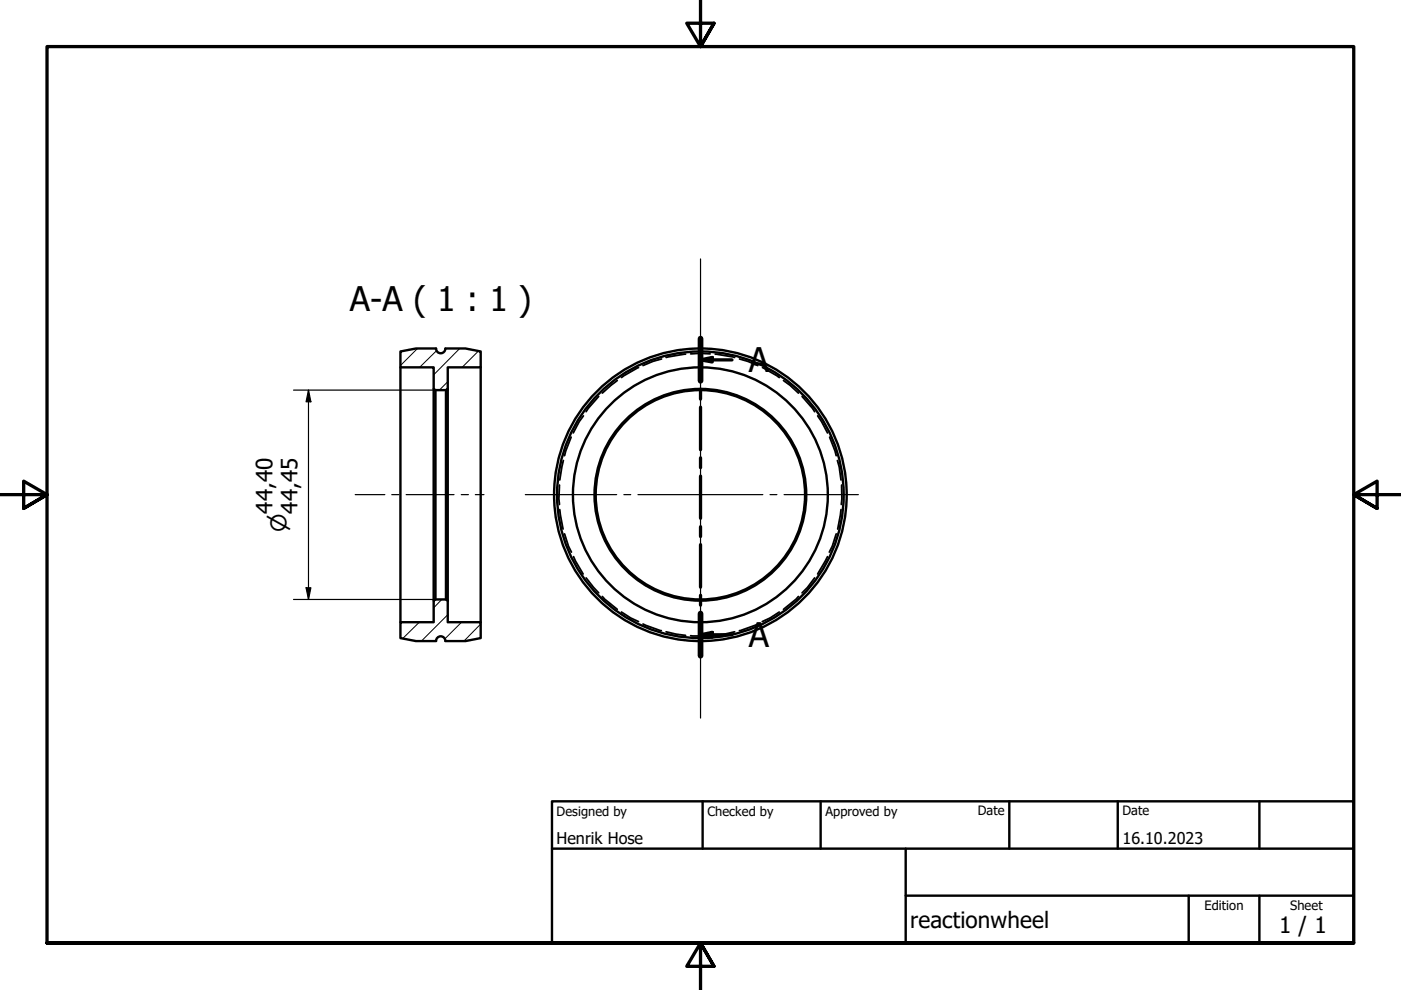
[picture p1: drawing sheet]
<svg xmlns="http://www.w3.org/2000/svg" width="297mm" height="210mm" viewBox="0 0 297 210" stroke-linecap="round" stroke-linejoin="round" font-family="sans-serif">
<!-- layer: Hatch (ISO) -->
<path d="M88.5 73.9l-3.6 3.6M92.6 74.3l-3.6 3.6M97.5 73.9l-5.6 5.6M101.4 74.5l-3.4 3.4M94.9 80.9l-1.7 1.8M88.9 131.9l-3.5 3.5M93.7 127.1l-1.8 1.8M94.9 130.3l-5.6 5.6M97.9 131.9l-3.6 3.6M101.9 132.3l-3.5 3.6" fill="none" stroke="#000" stroke-width=".21"/>
<!-- layer: Hidden (ISO) -->
<g fill="none" stroke="#000" stroke-width=".38">
<path d="M135.4 77.9l-3.6 2.1M140.3 76.1l-1.9 .5-2.1 .9M145.4 75.1l-4.2 .7M146.4 75l2.1-.1 2.1 .1M151.6 75.1l4.2 .7M156.8 76.1l1.8 .5 2.1 .9M161.7 77.9l3.5 2.1M119.4 97.6l-.7 4.2M121.1 92.7l-1.4 3.9M123.7 88.2l-.9 1.2-1.3 2.4M126.9 84l-2.6 3.3M130.9 80.7l-3.2 2.6"/>
<path d="M166.1 80.7l1.4 1 1.8 1.6M170.1 84l2.6 3.3M173.4 88.2l.8 1.2 1.3 2.4M175.9 92.7l1.4 3.9M177.5 97.6l.4 1.4 .4 2.8M118.6 102.8l-.1 3 .1 1.2M118.7 108l.7 4.2M119.7 113.2l.8 2.6 .7 1.3M121.6 118l2 3.7M175.5 118l-2.1 3.7M177.3 113.2l-.8 2.6-.7 1.3M178.3 108l-.7 4.2"/>
<path d="M178.4 102.8l.1 3-.1 1.2M124.3 122.5l2.6 3.2M127.7 126.5l3.2 2.7M131.8 129.8l1.9 1.2 1.7 .8M136.3 132.3l3.9 1.4M141.2 134l2.2 .5 2 .2M146.4 134.8h4.2M155.8 134l-2.2 .5-2 .2M160.7 132.3l-3.9 1.4M165.2 129.8l-1.9 1.2-1.7 .8M169.3 126.5l-3.2 2.7M172.7 122.5l-1.5 2.1-1.1 1.1"/>
</g>
<!-- layer: Visible (ISO) -->
<g fill="none" stroke="#000" stroke-width=".51">
<path d="M84.9 77.9v54M92.5 73.9h-4.3l-3.3 .6v3.4h7v4.6l.4 .2h2.3M92.5 73.9a.98 .98 0 0 0 .9 1 .98 .98 0 0 0 1-1M94.4 73.9h4.3l3.2 .6v3.4h-7v4.6l-.3 .2M101.9 77.9v54M91.9 82.5v44.9M92.3 82.7v44.4M94.6 82.7v44.4M94.9 82.5v44.9M84.9 131.9h7v-4.5l.4-.3h2.3l.3 .3v4.5h7v3.4l-3.2 .6h-4.3a.98 .98 0 0 0-1-1 .98 .98 0 0 0-.9 1h-4.3l-3.3-.6z"/>
<circle cx="148.5" cy="104.9" r="22.4"/>
<circle cx="148.5" cy="104.9" r="22.2"/>
<circle cx="148.5" cy="104.9" r="27"/>
<circle cx="148.5" cy="104.9" r="30.4"/>
<circle cx="148.5" cy="104.9" r="31"/>
</g>
<!-- layer: Section Line (ISO) -->
<g fill="none" stroke="#000" stroke-width=".7">
<path d="M148.5 76.3l2.5-.5v.9zM148.5 71.8v8.9M148.5 76.3h6.7M148.5 82.5v2.1M148.5 86.3v9M148.5 97.1v2.1M148.5 100.9v9M148.5 111.7v2.1M148.5 115.5v9M148.5 134.6l2.5-.5v1zM148.5 126.2v2.1M148.5 130.1v8.9"/>
<path d="M148.5 134.6h6.7"/>
</g>
<path d="M148.5 71.8v8.9M148.5 130.1v8.9" fill="none" stroke="#000" stroke-width="1.2"/>
<path d="M148.5 76.3l2.5-.5v.9zM148.5 134.6l2.5-.5v1z" fill="#000"/>
<!-- layer: Border (ISO) -->
<path d="M148.5 -.1v10l-2.9-5h5.8l-2.9 5 2.9-5M0 104.9h10l-5-2.9v5.8l5-2.9-5 2.9M297 104.9h-10l5-2.9v5.8l-5-2.9 5 2.9M10 199.9v-190h277v190h-277h277M151.4 204.9l-2.9-5 2.9 5h-5.8l2.9-5v10" fill="none" stroke="#000" stroke-width=".7"/>
<!-- layer: Title (ISO) -->
<path d="M117 169.9h170v30h-170zM117 179.9h170M149 169.9v10M174 169.9v10M192 179.9v20M214 169.9v10M237 169.9v10M267 169.9v10M192 189.9h95M252 189.9v10M267 189.9v10" fill="none" stroke="#000" stroke-width=".51"/>
<!-- layer: Center Mark (ISO) -->
<path d="M148.5 54.9v32.3M148.5 88.7v1.4M148.5 91.7v26.4M111.4 104.9h19.3M132.3 104.9h1.4M135.3 104.9h26.4M148.5 119.7v1.4M163.3 104.9h1.4M166.2 104.9h15.8M148.5 122.7v29.5" fill="none" stroke="#000" stroke-width=".25"/>
<!-- layer: Centerline (ISO) -->
<path d="M75.3 104.9h6.3M83.1 104.9h1.5M86.1 104.9h10.2M97.8 104.9h1.5M100.8 104.9h1.8" fill="none" stroke="#000" stroke-width=".25"/>
<!-- layer: Dimension (ISO) -->
<path d="M62.2 82.7h30.1M65.4 82.7l.5 2.5h-1zM65.4 82.7v44.4M62.2 127.1h30.1M64.9 124.6h1l-.5 2.5z" fill="none" stroke="#000" stroke-width=".25"/>
<path d="M65.4 82.7l.5 2.5h-1zM64.9 124.6h1l-.5 2.5z" fill="#000"/>
<g font-size="7.2">
<text x="74.2" y="65.9">A-A ( 1 : 1 )</text>
<text x="158.7" y="78.9">A</text>
<text x="158.7" y="137.2">A</text>
</g>
<g font-size="4.8">
<text x="57.8" y="108.9" transform="rotate(-90 57.8 108.9)">44,40</text>
<text x="63.1" y="108.9" transform="rotate(-90 63.1 108.9)">44,45</text>
<text x="193" y="196.7">reactionwheel</text>
<text x="271.2" y="197.8">1 / 1</text>
</g>
<text font-size="4.6" x="60.8" y="112.9" transform="rotate(-90 60.8 112.9)">⌀</text>
<g font-size="3.4">
<text x="118" y="178.9">Henrik Hose</text>
<text x="238" y="178.9">16.10.2023</text>
</g>
<g font-size="2.7">
<text x="118" y="173">Designed by</text>
<text x="150" y="173">Checked by</text>
<text x="175" y="173">Approved by</text>
<text x="207.3" y="172.9">Date</text>
<text x="238" y="172.9">Date</text>
<text x="255.4" y="193">Edition</text>
<text x="273.6" y="193">Sheet</text>
</g>
</svg>
